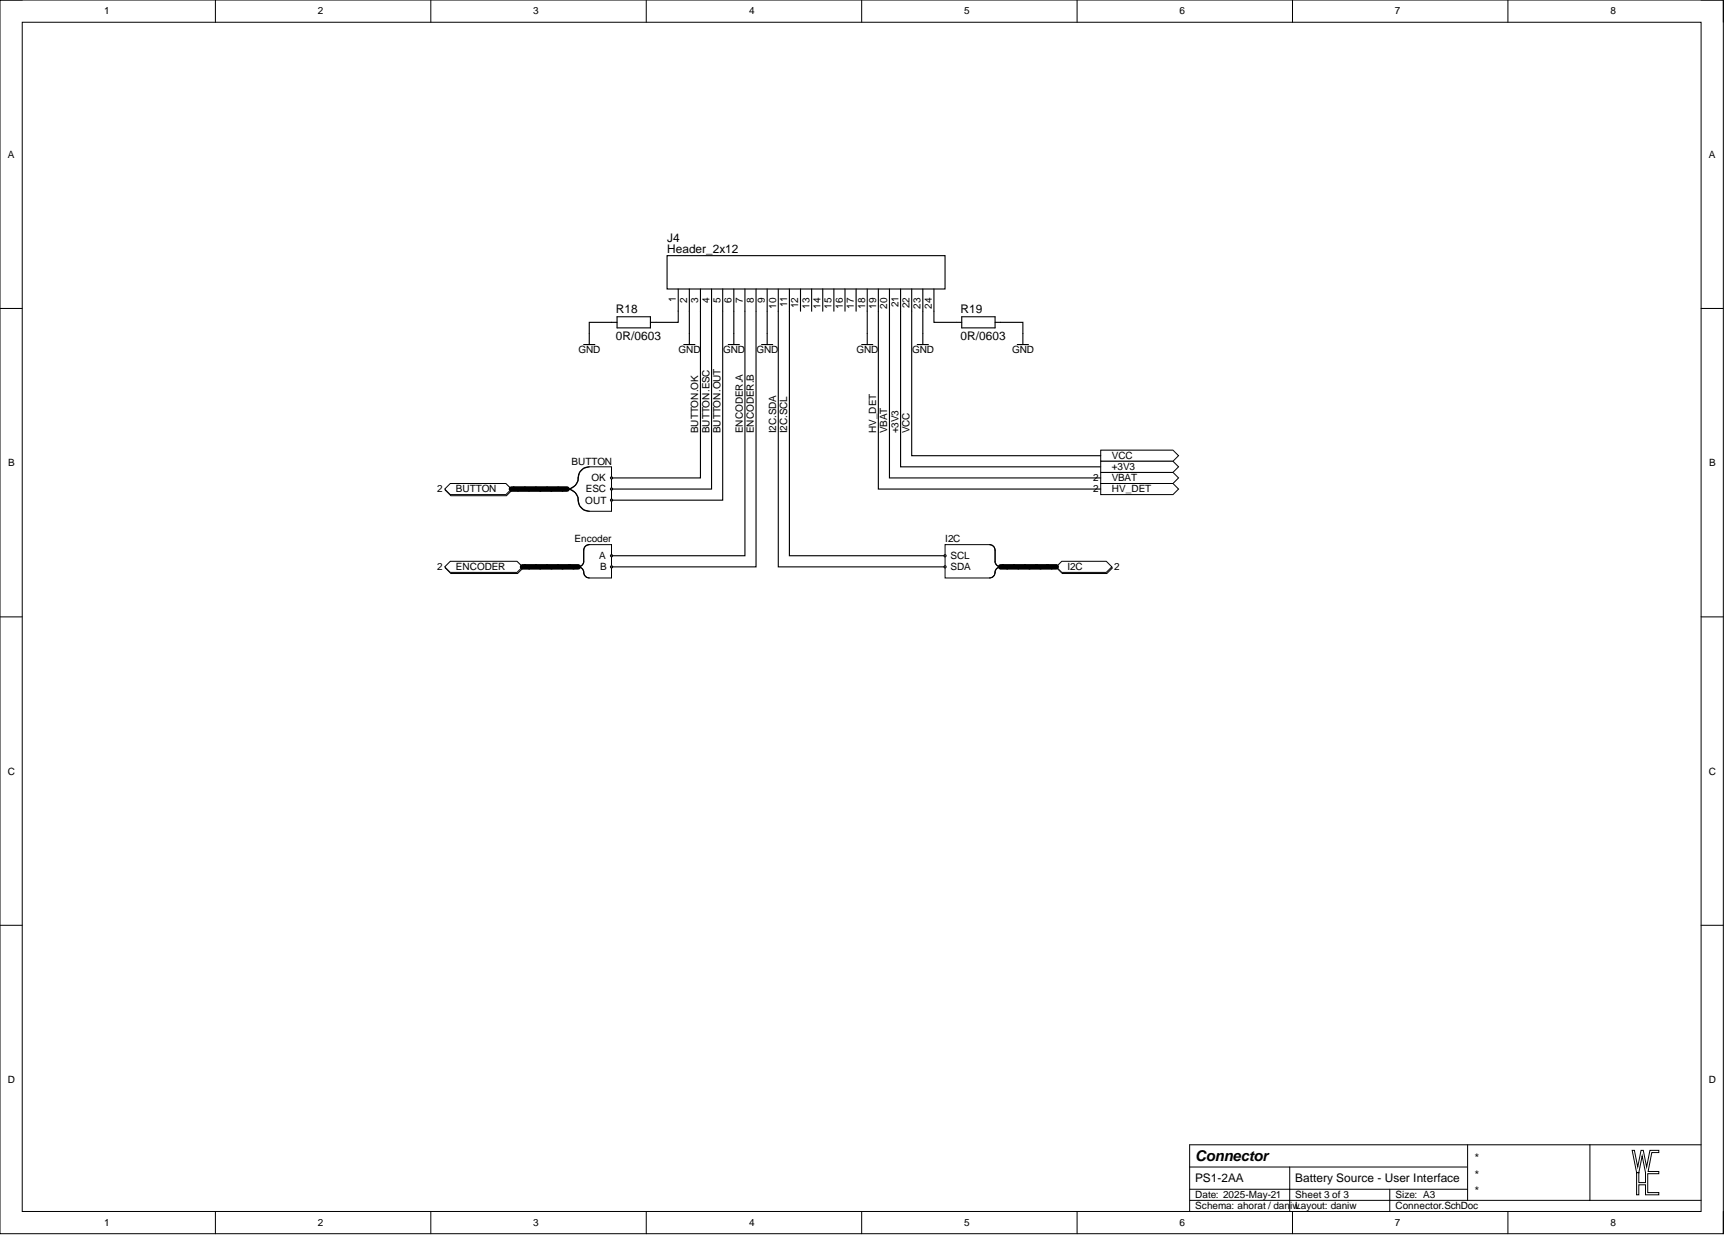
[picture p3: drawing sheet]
<svg xmlns="http://www.w3.org/2000/svg" width="393mm" height="282mm" viewBox="0 0 393 282" stroke-linecap="round" stroke-linejoin="round" font-family="sans-serif">
<g fill="none" stroke="#000" stroke-width=".23">
<path d="M0 0h393v281.3h-393zM0 0h5.1M5.1 5.1h382.8v271.2h-382.8zM49.1 0v5.1M98.2 0v5.1M147.4 0v5.1M196.5 0v5.1M245.6 0v5.1M294.7 0v5.1M343.8 0v5.1M387.9 0h5.1v5.1M0 70.3h5.1"/>
<path d="M387.9 70.3h5.1M0 140.7h5.1M387.9 140.7h5.1M0 211h5.1M387.9 211h5.1M49.1 276.3v5M98.2 276.3v5M147.4 276.3v5M196.5 276.3v5M245.6 276.3v5M271.3 266.1h63.4M271.3 273.7h116.6"/>
<path d="M271.3 271.2h63.4M294.1 266.1v10.2M294.7 276.3v5M316.9 271.2v5.1M334.7 261.1v12.6M343.8 276.3v5M362.5 261.1v12.6M387.9 261.1h-116.6v15.2M393 276.3v5"/>
</g>
<path d="M372.2 262.3h.5l.7 3.8 .8-3.8h.5l.8 3.8 .7-3.8h2.1v.5h-1.6l-.9 4.4h2.5v.5h-2.6v4.3h2.6v.5h-3.1v-2.3h-1.5v2.3h-.5v-5.1h.5v2.3h1.5v-2.3l-.7-3.8-.8 3.8h-.5z" fill-rule="evenodd" fill="#fff"/>
<path d="M372.2 262.3h.5l.7 3.8 .8-3.8h.5l.8 3.8 .7-3.8h2.1v.5h-1.6l-.9 4.4h2.5v.5h-2.6v4.3h2.6v.5h-3.1v-2.3h-1.5v2.3h-.5v-5.1h.5v2.3h1.5v-2.3l-.7-3.8-.8 3.8h-.5z" fill="none" stroke="#000" stroke-width=".23"/>
<path d="M101.5 111.8l1.3-1.3h12.7l1.2 1.3-1.2 1.2h-12.7z" fill-rule="evenodd" fill="#fff"/>
<path d="M101.5 111.8l1.3-1.3h12.7l1.2 1.3-1.2 1.2h-12.7z" fill="none" stroke="#000" stroke-width=".23"/>
<path d="M101.4 111.5l1.3-1.2h12.7l1.2 1.2-1.2 1.3h-12.7z" fill-rule="evenodd" fill="#fff"/>
<path d="M101.4 111.5l1.3-1.2h12.7l1.2 1.2-1.2 1.3h-12.7z" fill="none" stroke="#000" stroke-width=".23"/>
<path d="M101.5 129.5l1.3-1.2h15.2l1.3 1.2-1.3 1.3h-15.2z" fill-rule="evenodd" fill="#fff"/>
<path d="M101.5 129.5l1.3-1.2h15.2l1.3 1.2-1.3 1.3h-15.2z" fill="none" stroke="#000" stroke-width=".23"/>
<path d="M101.4 129.3l1.3-1.3h15.2l1.3 1.3-1.3 1.2h-15.2z" fill-rule="evenodd" fill="#fff"/>
<path d="M101.4 129.3l1.3-1.3h15.2l1.3 1.3-1.3 1.2h-15.2z" fill="none" stroke="#000" stroke-width=".23"/>
<path d="M215.5 124.2h10.1l.7 .2 .4 .4 .2 .7v2.8l.3 .5 .7 .5a1.89 1.89 0 0 0-1.2 1.9l-.4 .4-.7 .2h-10.1z" fill-rule="evenodd" fill="#fff"/>
<path d="M215.5 124.2h10.1l.7 .2 .4 .4 .2 .7v2.8l.3 .5 .7 .5a1.89 1.89 0 0 0-1.2 1.9l-.4 .4-.7 .2h-10.1z" fill="none" stroke="#000" stroke-width=".23"/>
<path d="M225.6 124.2a1.26 1.26 0 0 1 1.3 1.3v2.5a1.26 1.26 0 0 0 1.3 1.3 1.44 1.44 0 0 0-1.4 1.6 1.26 1.26 0 0 1-1.2 .9" fill="none" stroke="#000" stroke-width=".25"/>
<circle cx="215.5" cy="126.7" r=".25" fill="#fff"/>
<circle cx="215.5" cy="126.7" r=".25" fill="none" stroke="#000" stroke-width=".23"/>
<circle cx="215.5" cy="129.3" r=".25" fill="#fff"/>
<circle cx="215.5" cy="129.3" r=".25" fill="none" stroke="#000" stroke-width=".23"/>
<path d="M241 129.5l1.2-1.2h10.2l1.3 1.2-1.3 1.3h-10.2z" fill-rule="evenodd" fill="#fff"/>
<path d="M241 129.5l1.2-1.2h10.2l1.3 1.2-1.3 1.3h-10.2z" fill="none" stroke="#000" stroke-width=".23"/>
<path d="M240.9 129.3l1.2-1.3h10.2l1.2 1.3-1.2 1.2h-10.2z" fill-rule="evenodd" fill="#fff"/>
<path d="M240.9 129.3l1.2-1.3h10.2l1.2 1.3-1.2 1.2h-10.2z" fill="none" stroke="#000" stroke-width=".23"/>
<path d="M132.2 107.7l.9-.9 1.3-.3h5v10.1h-5a2.62 2.62 0 0 1-2.6-3.2l-.6-1-1.3-.9 1.3-.8 .6-1.1z" fill-rule="evenodd" fill="#fff"/>
<path d="M132.2 107.7l.9-.9 1.3-.3h5v10.1h-5a2.62 2.62 0 0 1-2.6-3.2l-.6-1-1.3-.9 1.3-.8 .6-1.1z" fill="none" stroke="#000" stroke-width=".23"/>
<path d="M134.4 106.5a2.72 2.72 0 0 0-2.6 3.1 2.53 2.53 0 0 1-2.5 1.9 2.72 2.72 0 0 1 2.6 3.1 2.53 2.53 0 0 0 2.5 2" fill="none" stroke="#000" stroke-width=".25"/>
<circle cx="139.4" cy="111.5" r=".25" fill="#fff"/>
<circle cx="139.4" cy="111.5" r=".25" fill="none" stroke="#000" stroke-width=".23"/>
<circle cx="139.4" cy="109" r=".25" fill="#fff"/>
<circle cx="139.4" cy="109" r=".25" fill="none" stroke="#000" stroke-width=".23"/>
<circle cx="139.4" cy="114.1" r=".25" fill="#fff"/>
<circle cx="139.4" cy="114.1" r=".25" fill="none" stroke="#000" stroke-width=".23"/>
<path d="M133.3 124.8l.4-.4 .7-.2h5v7.6h-5a1.31 1.31 0 0 1-1.3-1.6l-.3-.5-.6-.4 .6-.5 .3-.5v-2.8z" fill-rule="evenodd" fill="#fff"/>
<path d="M133.3 124.8l.4-.4 .7-.2h5v7.6h-5a1.31 1.31 0 0 1-1.3-1.6l-.3-.5-.6-.4 .6-.5 .3-.5v-2.8z" fill="none" stroke="#000" stroke-width=".23"/>
<path d="M134.4 124.2a1.27 1.27 0 0 0-1.3 1.3v2.5a1.26 1.26 0 0 1-1.3 1.3 1.44 1.44 0 0 1 1.4 1.6 1.27 1.27 0 0 0 1.2 .9" fill="none" stroke="#000" stroke-width=".25"/>
<circle cx="139.4" cy="126.7" r=".25" fill="#fff"/>
<circle cx="139.4" cy="126.7" r=".25" fill="none" stroke="#000" stroke-width=".23"/>
<circle cx="139.4" cy="129.3" r=".25" fill="#fff"/>
<circle cx="139.4" cy="129.3" r=".25" fill="none" stroke="#000" stroke-width=".23"/>
<path d="M251 110.3h16.5l1.2 1.2-1.2 1.3h-16.5z" fill-rule="evenodd" fill="#fff"/>
<path d="M251 110.3h16.5l1.2 1.2-1.2 1.3h-16.5z" fill="none" stroke="#000" stroke-width=".23"/>
<path d="M251 107.7h16.5l1.2 1.3-1.2 1.3h-16.5z" fill-rule="evenodd" fill="#fff"/>
<path d="M251 107.7h16.5l1.2 1.3-1.2 1.3h-16.5z" fill="none" stroke="#000" stroke-width=".23"/>
<path d="M251 102.7h16.5l1.2 1.2-1.2 1.3h-16.5z" fill-rule="evenodd" fill="#fff"/>
<path d="M251 102.7h16.5l1.2 1.2-1.2 1.3h-16.5z" fill="none" stroke="#000" stroke-width=".23"/>
<path d="M251 105.2h16.5l1.2 1.3-1.2 1.2h-16.5z" fill-rule="evenodd" fill="#fff"/>
<path d="M251 105.2h16.5l1.2 1.3-1.2 1.2h-16.5z" fill="none" stroke="#000" stroke-width=".23"/>
<path d="M152.1 58.3h63.4v7.6h-63.4z" fill-rule="evenodd" fill="#fff"/>
<g fill="none" stroke="#000" stroke-width=".25">
<path d="M152.1 58.3h63.4v7.6h-63.4zM133.1 78.6h2.5M140.7 73.5h-6.3v5.1M140.7 72.2h7.6v2.6h-7.6zM154.7 65.9v7.6h-6.4M155.9 78.6h2.6M157.2 65.9v12.7M159.7 65.9v43.1h-20.3M162.3 65.9v45.6h-22.9M164.8 65.9v48.2h-25.4M166.1 78.6h2.5M167.3 65.9v12.7"/>
<path d="M169.9 65.9v60.8h-30.5M172.4 65.9v63.4h-33M173.7 78.6h2.5M174.9 65.9v12.7M177.5 65.9v63.4h38M180 65.9v60.8h35.5M182.5 65.9v5.1M185.1 65.9v5.1M187.6 65.9v5.1M190.1 65.9v5.1M192.7 65.9v5.1M195.2 65.9v5.1"/>
<path d="M196.5 78.6h2.5M197.8 65.9v12.7M200.3 65.9v45.6h50.7M202.8 65.9v43.1h48.2M205.4 65.9v40.6h45.6M207.9 65.9v38h43.1M209.2 78.6h2.5M210.4 65.9v12.7M213 65.9v7.6h6.3M219.3 72.2h7.6v2.6h-7.6zM226.9 73.5h6.3v5.1M232 78.6h2.5"/>
<path d="M116.6 111.5h12.7M119.2 129.3h12.6M228.2 129.3h12.7"/>
</g>
<path d="M116.6 111.5h12.7M119.2 129.3h12.6M228.2 129.3h12.7" fill="none" stroke="#000" stroke-width="1.3"/>
<g fill="none" stroke="#000" stroke-width=".38">
<path d="M117.1 111.1l1 .9M119.7 111.1l1 .9M122.2 111.1l1 .9M124.7 111.1l1 .9M127.3 111.1l1 .9M119.7 128.8l1 .9M122.2 128.8l1 .9M124.7 128.8l1 .9M127.3 128.8l1 .9M129.8 128.8l1 .9M228.7 128.8l1 .9M231.2 128.8l1 .9"/>
<path d="M233.8 128.8l1 .9M236.3 128.8l1 .9M238.8 128.8l1 .9"/>
</g>
<text font-size="3.4" x="272.5" y="264.9">Connector</text>
<g font-size="2.7">
<text x="152.1" y="55.2">J4</text>
<text x="152.1" y="57.7">Header_2x12</text>
<text x="140.5" y="71.4">R18</text>
<text x="219" y="71.4">R19</text>
<text x="140.5" y="77.5">0R/0603</text>
<text x="219" y="77.5">0R/0603</text>
<text x="272.5" y="269.6">PS1-2AA</text>
<text x="295.4" y="269.6">Battery Source - User Interface</text>
<text x="335.9" y="265">*</text>
<text x="335.9" y="268.8">*</text>
<text x="335.9" y="272.6">*</text>
</g>
<g font-size="2.3">
<text x="23.7" y="3.3">1</text>
<text x="72.5" y="3.3">2</text>
<text x="121.6" y="3.3">3</text>
<text x="170.8" y="3.3">4</text>
<text x="219.9" y="3.3">5</text>
<text x="269" y="3.3">6</text>
<text x="318.1" y="3.3">7</text>
<text x="367.3" y="3.3">8</text>
<text x="1.8" y="36">A</text>
<text x="389.7" y="36">A</text>
<text x="154.1" y="68.8" transform="rotate(-90 154.1 68.8)">1</text>
<text x="156.7" y="69.1" transform="rotate(-90 156.7 69.1)">2</text>
<text x="159.2" y="69.1" transform="rotate(-90 159.2 69.1)">3</text>
<text x="161.8" y="69.1" transform="rotate(-90 161.8 69.1)">4</text>
<text x="164.3" y="69.1" transform="rotate(-90 164.3 69.1)">5</text>
<text x="166.8" y="69.1" transform="rotate(-90 166.8 69.1)">6</text>
<text x="169.4" y="69.1" transform="rotate(-90 169.4 69.1)">7</text>
<text x="171.9" y="69.1" transform="rotate(-90 171.9 69.1)">8</text>
<text x="174.4" y="69.1" transform="rotate(-90 174.4 69.1)">9</text>
<text x="177" y="70.4" transform="rotate(-90 177 70.4)">10</text>
<text x="179.5" y="70" transform="rotate(-90 179.5 70)">11</text>
<text x="182" y="70.3" transform="rotate(-90 182 70.3)">12</text>
<text x="184.6" y="70.4" transform="rotate(-90 184.6 70.4)">13</text>
<text x="187.1" y="70.4" transform="rotate(-90 187.1 70.4)">14</text>
<text x="189.6" y="70.4" transform="rotate(-90 189.6 70.4)">15</text>
<text x="192.2" y="70.4" transform="rotate(-90 192.2 70.4)">16</text>
<text x="194.7" y="70.4" transform="rotate(-90 194.7 70.4)">17</text>
<text x="197.2" y="70.4" transform="rotate(-90 197.2 70.4)">18</text>
<text x="199.8" y="70.4" transform="rotate(-90 199.8 70.4)">19</text>
<text x="202.3" y="70.4" transform="rotate(-90 202.3 70.4)">20</text>
<text x="204.8" y="70" transform="rotate(-90 204.8 70)">21</text>
<text x="207.4" y="70.3" transform="rotate(-90 207.4 70.3)">22</text>
<text x="209.9" y="70.4" transform="rotate(-90 209.9 70.4)">23</text>
<text x="212.5" y="70.4" transform="rotate(-90 212.5 70.4)">24</text>
<text x="131.9" y="80.6">GND</text>
<text x="154.7" y="80.6">GND</text>
<text x="164.9" y="80.6">GND</text>
<text x="172.5" y="80.6">GND</text>
<text x="195.3" y="80.6">GND</text>
<text x="208" y="80.6">GND</text>
<text x="230.8" y="80.6">GND</text>
<text x="159.2" y="98.9" transform="rotate(-90 159.2 98.9)">BUTTON.OK</text>
<text x="161.8" y="98.9" transform="rotate(-90 161.8 98.9)">BUTTON.ESC</text>
<text x="164.3" y="98.9" transform="rotate(-90 164.3 98.9)">BUTTON.OUT</text>
<text x="169.4" y="98.9" transform="rotate(-90 169.4 98.9)">ENCODER.A</text>
<text x="171.9" y="98.9" transform="rotate(-90 171.9 98.9)">ENCODER.B</text>
<text x="177" y="98.9" transform="rotate(-90 177 98.9)">I2C.SDA</text>
<text x="179.5" y="98.9" transform="rotate(-90 179.5 98.9)">I2C.SCL</text>
<text x="199.8" y="98.9" transform="rotate(-90 199.8 98.9)">HV_DET</text>
<text x="202.3" y="98.9" transform="rotate(-90 202.3 98.9)">VBAT</text>
<text x="204.8" y="98.9" transform="rotate(-90 204.8 98.9)">+3V3</text>
<text x="207.4" y="98.9" transform="rotate(-90 207.4 98.9)">VCC</text>
<text x="1.9" y="106.3">B</text>
<text x="130.3" y="106">BUTTON</text>
<text x="253.5" y="104.7">VCC</text>
<text x="253.5" y="107.2">+3V3</text>
<text x="389.8" y="106.3">B</text>
<text x="99.7" y="112.3">2</text>
<text x="103.9" y="112.3">BUTTON</text>
<text x="133.6" y="112.3">ESC</text>
<text x="134.9" y="109.8">OK</text>
<text x="249.3" y="112.3">2</text>
<text x="249.3" y="109.8">2</text>
<text x="253.5" y="112.3">HV_DET</text>
<text x="253.5" y="109.8">VBAT</text>
<text x="133.4" y="114.8">OUT</text>
<text x="131" y="123.7">Encoder</text>
<text x="215.5" y="123.7">I2C</text>
<text x="99.7" y="130">2</text>
<text x="103.9" y="130">ENCODER</text>
<text x="136.7" y="127.5">A</text>
<text x="136.8" y="130">B</text>
<text x="216.8" y="127.5">SCL</text>
<text x="216.8" y="130">SDA</text>
<text x="243.4" y="130">I2C</text>
<text x="254" y="130">2</text>
<text x="1.8" y="176.7">C</text>
<text x="389.7" y="176.7">C</text>
<text x="1.8" y="247">D</text>
<text x="389.7" y="247">D</text>
<text x="272.5" y="273.2">Date: 2025-May-21</text>
<text x="272.5" y="275.8">Schema: ahorat / daniwLayout: daniw</text>
<text x="295.4" y="273.2">Sheet 3 of 3</text>
<text x="318.2" y="275.8">Connector.SchDoc</text>
<text x="318.2" y="273.2">Size: A3</text>
<text x="23.7" y="279.6">1</text>
<text x="72.5" y="279.6">2</text>
<text x="121.6" y="279.6">3</text>
<text x="170.8" y="279.6">4</text>
<text x="219.9" y="279.6">5</text>
<text x="269" y="279.6">6</text>
<text x="318.1" y="279.6">7</text>
<text x="367.3" y="279.6">8</text>
</g>
</svg>
